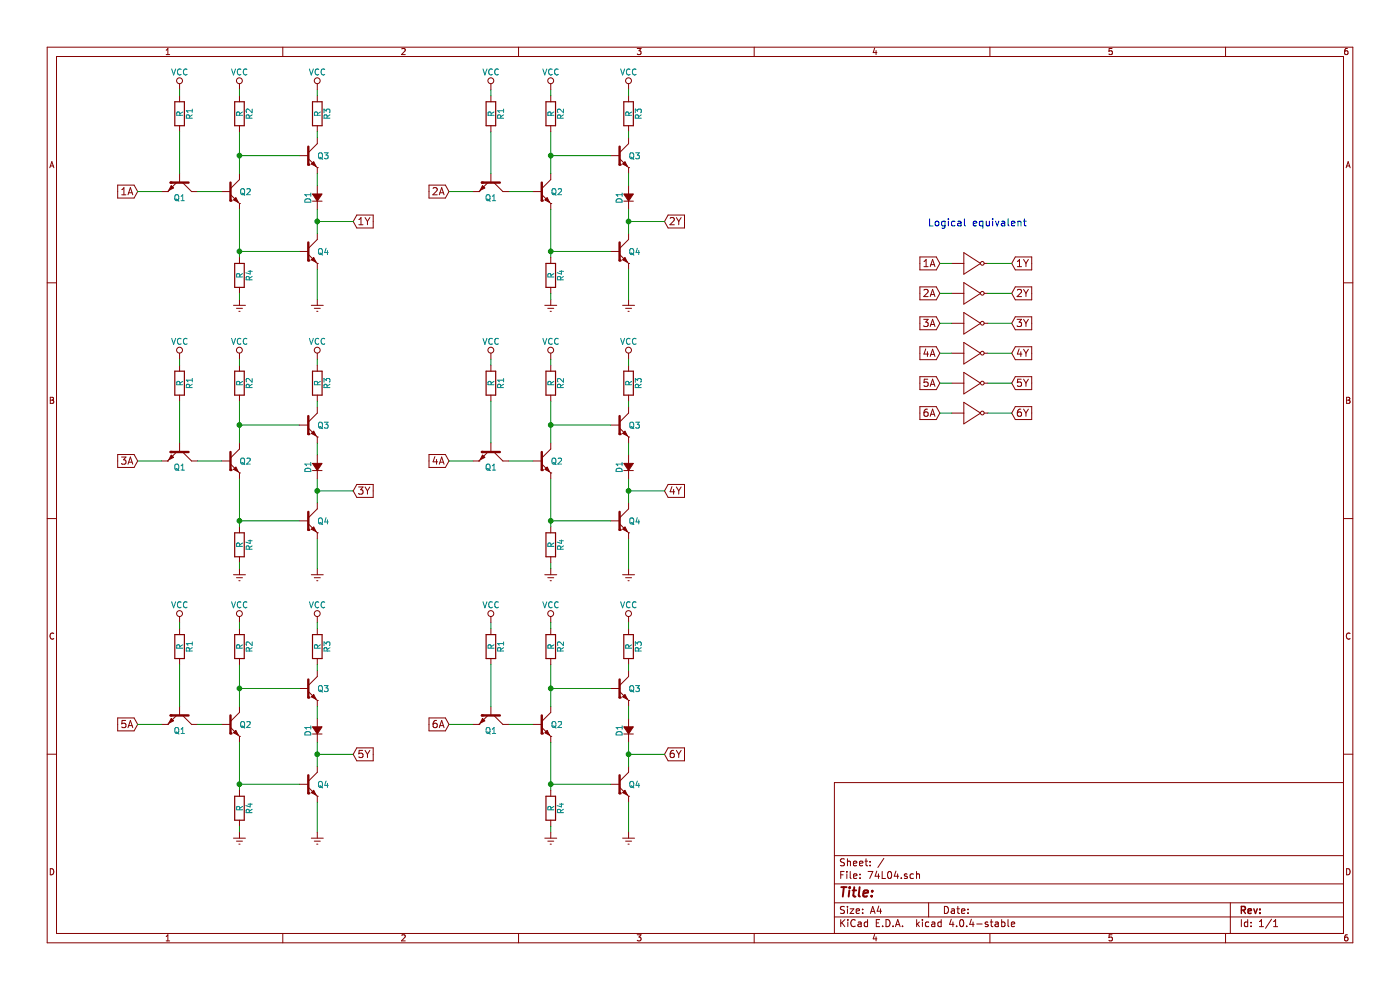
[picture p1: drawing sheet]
EESchema Schematic File Version 2
LIBS:power
LIBS:device
LIBS:transistors
LIBS:conn
LIBS:linear
LIBS:regul
LIBS:74xx
LIBS:cmos4000
LIBS:adc-dac
LIBS:memory
LIBS:xilinx
LIBS:microcontrollers
LIBS:dsp
LIBS:microchip
LIBS:analog_switches
LIBS:motorola
LIBS:texas
LIBS:intel
LIBS:audio
LIBS:interface
LIBS:digital-audio
LIBS:philips
LIBS:display
LIBS:cypress
LIBS:siliconi
LIBS:opto
LIBS:atmel
LIBS:contrib
LIBS:valves
LIBS:project5474
EELAYER 25 0
EELAYER END
$Descr A4 11693 8268
encoding utf-8
Sheet 1 1
Title ""
Date ""
Rev ""
Comp ""
Comment1 ""
Comment2 ""
Comment3 ""
Comment4 ""
$EndDescr
$Comp
L Q_NPN Q1
U 1 1
P 1500 1500
F 0 "Q1" V 1650 1550 50  0000 R CNN
F 1 "Q_NPN" H 2100 1450 50  0001 R CNN
F 2 "" H 1700 1600 50  0000 C CNN
F 3 "" H 1500 1500 50  0000 C CNN
	1    1500 1500
	0    1    1    0   
$EndComp
Text GLabel 1150 1600 0    60   Input ~ 0
1A
Wire Wire Line
	1150 1600 1350 1600
$Comp
L R R1
U 1 1
P 1500 950
F 0 "R1" V 1580 950 50  0000 C CNN
F 1 "R" V 1500 950 50  0000 C CNN
F 2 "" V 1430 950 50  0000 C CNN
F 3 "" H 1500 950 50  0000 C CNN
	1    1500 950 
	1    0    0    -1  
$EndComp
Wire Wire Line
	1500 1100 1500 1450
$Comp
L VCC #PWR?
U 1 1
P 1500 750
F 0 "#PWR?" H 1500 600 50  0001 C CNN
F 1 "VCC" H 1500 900 50  0000 C CNN
F 2 "" H 1500 750 50  0000 C CNN
F 3 "" H 1500 750 50  0000 C CNN
	1    1500 750 
	1    0    0    -1  
$EndComp
Wire Wire Line
	1500 750  1500 800 
$Comp
L Q_NPN Q2
U 1 1
P 1900 1600
F 0 "Q2" H 2100 1600 50  0000 R CNN
F 1 "Q_NPN" H 2500 1550 50  0001 R CNN
F 2 "" H 2100 1700 50  0000 C CNN
F 3 "" H 1900 1600 50  0000 C CNN
	1    1900 1600
	1    0    0    -1  
$EndComp
Wire Wire Line
	1650 1600 1850 1600
$Comp
L Q_NPN Q3
U 1 1
P 2550 1300
F 0 "Q3" H 2750 1300 50  0000 R CNN
F 1 "Q_NPN" H 3150 1250 50  0001 R CNN
F 2 "" H 2750 1400 50  0000 C CNN
F 3 "" H 2550 1300 50  0000 C CNN
	1    2550 1300
	1    0    0    -1  
$EndComp
$Comp
L Q_NPN Q4
U 1 1
P 2550 2100
F 0 "Q4" H 2750 2100 50  0000 R CNN
F 1 "Q_NPN" H 3150 2050 50  0001 R CNN
F 2 "" H 2750 2200 50  0000 C CNN
F 3 "" H 2550 2100 50  0000 C CNN
	1    2550 2100
	1    0    0    -1  
$EndComp
$Comp
L D_Small D1
U 1 1
P 2650 1650
F 0 "D1" H 2600 1730 50  0000 L CNN
F 1 "D_Small" H 2500 1570 50  0001 L CNN
F 2 "" V 2650 1650 50  0000 C CNN
F 3 "" V 2650 1650 50  0000 C CNN
	1    2650 1650
	0    -1   -1   0   
$EndComp
Wire Wire Line
	2650 1550 2650 1450
Wire Wire Line
	2000 1750 2000 2150
Wire Wire Line
	2000 2100 2500 2100
Wire Wire Line
	2650 1750 2650 1950
Wire Wire Line
	2000 1100 2000 1450
Wire Wire Line
	2000 1300 2500 1300
$Comp
L R R2
U 1 1
P 2000 950
F 0 "R2" V 2080 950 50  0000 C CNN
F 1 "R" V 2000 950 50  0000 C CNN
F 2 "" V 1930 950 50  0000 C CNN
F 3 "" H 2000 950 50  0000 C CNN
	1    2000 950 
	1    0    0    -1  
$EndComp
$Comp
L VCC #PWR?
U 1 1
P 2000 750
F 0 "#PWR?" H 2000 600 50  0001 C CNN
F 1 "VCC" H 2000 900 50  0000 C CNN
F 2 "" H 2000 750 50  0000 C CNN
F 3 "" H 2000 750 50  0000 C CNN
	1    2000 750 
	1    0    0    -1  
$EndComp
Wire Wire Line
	2000 750  2000 800 
Connection ~ 2000 1300
$Comp
L R R3
U 1 1
P 2650 950
F 0 "R3" V 2730 950 50  0000 C CNN
F 1 "R" V 2650 950 50  0000 C CNN
F 2 "" V 2580 950 50  0000 C CNN
F 3 "" H 2650 950 50  0000 C CNN
	1    2650 950 
	1    0    0    -1  
$EndComp
$Comp
L VCC #PWR?
U 1 1
P 2650 750
F 0 "#PWR?" H 2650 600 50  0001 C CNN
F 1 "VCC" H 2650 900 50  0000 C CNN
F 2 "" H 2650 750 50  0000 C CNN
F 3 "" H 2650 750 50  0000 C CNN
	1    2650 750 
	1    0    0    -1  
$EndComp
Wire Wire Line
	2650 750  2650 800 
Wire Wire Line
	2650 1100 2650 1150
$Comp
L R R4
U 1 1
P 2000 2300
F 0 "R4" V 2080 2300 50  0000 C CNN
F 1 "R" V 2000 2300 50  0000 C CNN
F 2 "" V 1930 2300 50  0000 C CNN
F 3 "" H 2000 2300 50  0000 C CNN
	1    2000 2300
	1    0    0    -1  
$EndComp
Connection ~ 2000 2100
$Comp
L GNDREF #PWR?
U 1 1
P 2000 2500
F 0 "#PWR?" H 2000 2250 50  0001 C CNN
F 1 "GNDREF" H 2000 2350 50  0001 C CNN
F 2 "" H 2000 2500 50  0000 C CNN
F 3 "" H 2000 2500 50  0000 C CNN
	1    2000 2500
	1    0    0    -1  
$EndComp
Wire Wire Line
	2000 2500 2000 2450
$Comp
L GNDREF #PWR?
U 1 1
P 2650 2500
F 0 "#PWR?" H 2650 2250 50  0001 C CNN
F 1 "GNDREF" H 2650 2350 50  0001 C CNN
F 2 "" H 2650 2500 50  0000 C CNN
F 3 "" H 2650 2500 50  0000 C CNN
	1    2650 2500
	1    0    0    -1  
$EndComp
Wire Wire Line
	2650 2250 2650 2500
Text GLabel 2950 1850 2    60   Input ~ 0
1Y
Wire Wire Line
	2950 1850 2650 1850
Connection ~ 2650 1850
$Comp
L Q_NPN Q1
U 1 1
P 1500 3750
F 0 "Q1" V 1650 3800 50  0000 R CNN
F 1 "Q_NPN" H 2100 3700 50  0001 R CNN
F 2 "" H 1700 3850 50  0000 C CNN
F 3 "" H 1500 3750 50  0000 C CNN
	1    1500 3750
	0    1    1    0   
$EndComp
Text GLabel 1150 3850 0    60   Input ~ 0
3A
Wire Wire Line
	1150 3850 1350 3850
$Comp
L R R1
U 1 1
P 1500 3200
F 0 "R1" V 1580 3200 50  0000 C CNN
F 1 "R" V 1500 3200 50  0000 C CNN
F 2 "" V 1430 3200 50  0000 C CNN
F 3 "" H 1500 3200 50  0000 C CNN
	1    1500 3200
	1    0    0    -1  
$EndComp
Wire Wire Line
	1500 3350 1500 3700
$Comp
L VCC #PWR?
U 1 1
P 1500 3000
F 0 "#PWR?" H 1500 2850 50  0001 C CNN
F 1 "VCC" H 1500 3150 50  0000 C CNN
F 2 "" H 1500 3000 50  0000 C CNN
F 3 "" H 1500 3000 50  0000 C CNN
	1    1500 3000
	1    0    0    -1  
$EndComp
Wire Wire Line
	1500 3000 1500 3050
$Comp
L Q_NPN Q2
U 1 1
P 1900 3850
F 0 "Q2" H 2100 3850 50  0000 R CNN
F 1 "Q_NPN" H 2500 3800 50  0001 R CNN
F 2 "" H 2100 3950 50  0000 C CNN
F 3 "" H 1900 3850 50  0000 C CNN
	1    1900 3850
	1    0    0    -1  
$EndComp
Wire Wire Line
	1650 3850 1850 3850
$Comp
L Q_NPN Q3
U 1 1
P 2550 3550
F 0 "Q3" H 2750 3550 50  0000 R CNN
F 1 "Q_NPN" H 3150 3500 50  0001 R CNN
F 2 "" H 2750 3650 50  0000 C CNN
F 3 "" H 2550 3550 50  0000 C CNN
	1    2550 3550
	1    0    0    -1  
$EndComp
$Comp
L Q_NPN Q4
U 1 1
P 2550 4350
F 0 "Q4" H 2750 4350 50  0000 R CNN
F 1 "Q_NPN" H 3150 4300 50  0001 R CNN
F 2 "" H 2750 4450 50  0000 C CNN
F 3 "" H 2550 4350 50  0000 C CNN
	1    2550 4350
	1    0    0    -1  
$EndComp
$Comp
L D_Small D1
U 1 1
P 2650 3900
F 0 "D1" H 2600 3980 50  0000 L CNN
F 1 "D_Small" H 2500 3820 50  0001 L CNN
F 2 "" V 2650 3900 50  0000 C CNN
F 3 "" V 2650 3900 50  0000 C CNN
	1    2650 3900
	0    -1   -1   0   
$EndComp
Wire Wire Line
	2650 3800 2650 3700
Wire Wire Line
	2000 4000 2000 4400
Wire Wire Line
	2000 4350 2500 4350
Wire Wire Line
	2650 4000 2650 4200
Wire Wire Line
	2000 3350 2000 3700
Wire Wire Line
	2000 3550 2500 3550
$Comp
L R R2
U 1 1
P 2000 3200
F 0 "R2" V 2080 3200 50  0000 C CNN
F 1 "R" V 2000 3200 50  0000 C CNN
F 2 "" V 1930 3200 50  0000 C CNN
F 3 "" H 2000 3200 50  0000 C CNN
	1    2000 3200
	1    0    0    -1  
$EndComp
$Comp
L VCC #PWR?
U 1 1
P 2000 3000
F 0 "#PWR?" H 2000 2850 50  0001 C CNN
F 1 "VCC" H 2000 3150 50  0000 C CNN
F 2 "" H 2000 3000 50  0000 C CNN
F 3 "" H 2000 3000 50  0000 C CNN
	1    2000 3000
	1    0    0    -1  
$EndComp
Wire Wire Line
	2000 3000 2000 3050
Connection ~ 2000 3550
$Comp
L R R3
U 1 1
P 2650 3200
F 0 "R3" V 2730 3200 50  0000 C CNN
F 1 "R" V 2650 3200 50  0000 C CNN
F 2 "" V 2580 3200 50  0000 C CNN
F 3 "" H 2650 3200 50  0000 C CNN
	1    2650 3200
	1    0    0    -1  
$EndComp
$Comp
L VCC #PWR?
U 1 1
P 2650 3000
F 0 "#PWR?" H 2650 2850 50  0001 C CNN
F 1 "VCC" H 2650 3150 50  0000 C CNN
F 2 "" H 2650 3000 50  0000 C CNN
F 3 "" H 2650 3000 50  0000 C CNN
	1    2650 3000
	1    0    0    -1  
$EndComp
Wire Wire Line
	2650 3000 2650 3050
Wire Wire Line
	2650 3350 2650 3400
$Comp
L R R4
U 1 1
P 2000 4550
F 0 "R4" V 2080 4550 50  0000 C CNN
F 1 "R" V 2000 4550 50  0000 C CNN
F 2 "" V 1930 4550 50  0000 C CNN
F 3 "" H 2000 4550 50  0000 C CNN
	1    2000 4550
	1    0    0    -1  
$EndComp
Connection ~ 2000 4350
$Comp
L GNDREF #PWR?
U 1 1
P 2000 4750
F 0 "#PWR?" H 2000 4500 50  0001 C CNN
F 1 "GNDREF" H 2000 4600 50  0001 C CNN
F 2 "" H 2000 4750 50  0000 C CNN
F 3 "" H 2000 4750 50  0000 C CNN
	1    2000 4750
	1    0    0    -1  
$EndComp
Wire Wire Line
	2000 4750 2000 4700
$Comp
L GNDREF #PWR?
U 1 1
P 2650 4750
F 0 "#PWR?" H 2650 4500 50  0001 C CNN
F 1 "GNDREF" H 2650 4600 50  0001 C CNN
F 2 "" H 2650 4750 50  0000 C CNN
F 3 "" H 2650 4750 50  0000 C CNN
	1    2650 4750
	1    0    0    -1  
$EndComp
Wire Wire Line
	2650 4500 2650 4750
Text GLabel 2950 4100 2    60   Input ~ 0
3Y
Wire Wire Line
	2950 4100 2650 4100
Connection ~ 2650 4100
$Comp
L Q_NPN Q1
U 1 1
P 1500 5950
F 0 "Q1" V 1650 6000 50  0000 R CNN
F 1 "Q_NPN" H 2100 5900 50  0001 R CNN
F 2 "" H 1700 6050 50  0000 C CNN
F 3 "" H 1500 5950 50  0000 C CNN
	1    1500 5950
	0    1    1    0   
$EndComp
Text GLabel 1150 6050 0    60   Input ~ 0
5A
Wire Wire Line
	1150 6050 1350 6050
$Comp
L R R1
U 1 1
P 1500 5400
F 0 "R1" V 1580 5400 50  0000 C CNN
F 1 "R" V 1500 5400 50  0000 C CNN
F 2 "" V 1430 5400 50  0000 C CNN
F 3 "" H 1500 5400 50  0000 C CNN
	1    1500 5400
	1    0    0    -1  
$EndComp
Wire Wire Line
	1500 5550 1500 5900
$Comp
L VCC #PWR?
U 1 1
P 1500 5200
F 0 "#PWR?" H 1500 5050 50  0001 C CNN
F 1 "VCC" H 1500 5350 50  0000 C CNN
F 2 "" H 1500 5200 50  0000 C CNN
F 3 "" H 1500 5200 50  0000 C CNN
	1    1500 5200
	1    0    0    -1  
$EndComp
Wire Wire Line
	1500 5200 1500 5250
$Comp
L Q_NPN Q2
U 1 1
P 1900 6050
F 0 "Q2" H 2100 6050 50  0000 R CNN
F 1 "Q_NPN" H 2500 6000 50  0001 R CNN
F 2 "" H 2100 6150 50  0000 C CNN
F 3 "" H 1900 6050 50  0000 C CNN
	1    1900 6050
	1    0    0    -1  
$EndComp
Wire Wire Line
	1650 6050 1850 6050
$Comp
L Q_NPN Q3
U 1 1
P 2550 5750
F 0 "Q3" H 2750 5750 50  0000 R CNN
F 1 "Q_NPN" H 3150 5700 50  0001 R CNN
F 2 "" H 2750 5850 50  0000 C CNN
F 3 "" H 2550 5750 50  0000 C CNN
	1    2550 5750
	1    0    0    -1  
$EndComp
$Comp
L Q_NPN Q4
U 1 1
P 2550 6550
F 0 "Q4" H 2750 6550 50  0000 R CNN
F 1 "Q_NPN" H 3150 6500 50  0001 R CNN
F 2 "" H 2750 6650 50  0000 C CNN
F 3 "" H 2550 6550 50  0000 C CNN
	1    2550 6550
	1    0    0    -1  
$EndComp
$Comp
L D_Small D1
U 1 1
P 2650 6100
F 0 "D1" H 2600 6180 50  0000 L CNN
F 1 "D_Small" H 2500 6020 50  0001 L CNN
F 2 "" V 2650 6100 50  0000 C CNN
F 3 "" V 2650 6100 50  0000 C CNN
	1    2650 6100
	0    -1   -1   0   
$EndComp
Wire Wire Line
	2650 6000 2650 5900
Wire Wire Line
	2000 6200 2000 6600
Wire Wire Line
	2000 6550 2500 6550
Wire Wire Line
	2650 6200 2650 6400
Wire Wire Line
	2000 5550 2000 5900
Wire Wire Line
	2000 5750 2500 5750
$Comp
L R R2
U 1 1
P 2000 5400
F 0 "R2" V 2080 5400 50  0000 C CNN
F 1 "R" V 2000 5400 50  0000 C CNN
F 2 "" V 1930 5400 50  0000 C CNN
F 3 "" H 2000 5400 50  0000 C CNN
	1    2000 5400
	1    0    0    -1  
$EndComp
$Comp
L VCC #PWR?
U 1 1
P 2000 5200
F 0 "#PWR?" H 2000 5050 50  0001 C CNN
F 1 "VCC" H 2000 5350 50  0000 C CNN
F 2 "" H 2000 5200 50  0000 C CNN
F 3 "" H 2000 5200 50  0000 C CNN
	1    2000 5200
	1    0    0    -1  
$EndComp
Wire Wire Line
	2000 5200 2000 5250
Connection ~ 2000 5750
$Comp
L R R3
U 1 1
P 2650 5400
F 0 "R3" V 2730 5400 50  0000 C CNN
F 1 "R" V 2650 5400 50  0000 C CNN
F 2 "" V 2580 5400 50  0000 C CNN
F 3 "" H 2650 5400 50  0000 C CNN
	1    2650 5400
	1    0    0    -1  
$EndComp
$Comp
L VCC #PWR?
U 1 1
P 2650 5200
F 0 "#PWR?" H 2650 5050 50  0001 C CNN
F 1 "VCC" H 2650 5350 50  0000 C CNN
F 2 "" H 2650 5200 50  0000 C CNN
F 3 "" H 2650 5200 50  0000 C CNN
	1    2650 5200
	1    0    0    -1  
$EndComp
Wire Wire Line
	2650 5200 2650 5250
Wire Wire Line
	2650 5550 2650 5600
$Comp
L R R4
U 1 1
P 2000 6750
F 0 "R4" V 2080 6750 50  0000 C CNN
F 1 "R" V 2000 6750 50  0000 C CNN
F 2 "" V 1930 6750 50  0000 C CNN
F 3 "" H 2000 6750 50  0000 C CNN
	1    2000 6750
	1    0    0    -1  
$EndComp
Connection ~ 2000 6550
$Comp
L GNDREF #PWR?
U 1 1
P 2000 6950
F 0 "#PWR?" H 2000 6700 50  0001 C CNN
F 1 "GNDREF" H 2000 6800 50  0001 C CNN
F 2 "" H 2000 6950 50  0000 C CNN
F 3 "" H 2000 6950 50  0000 C CNN
	1    2000 6950
	1    0    0    -1  
$EndComp
Wire Wire Line
	2000 6950 2000 6900
$Comp
L GNDREF #PWR?
U 1 1
P 2650 6950
F 0 "#PWR?" H 2650 6700 50  0001 C CNN
F 1 "GNDREF" H 2650 6800 50  0001 C CNN
F 2 "" H 2650 6950 50  0000 C CNN
F 3 "" H 2650 6950 50  0000 C CNN
	1    2650 6950
	1    0    0    -1  
$EndComp
Wire Wire Line
	2650 6700 2650 6950
Text GLabel 2950 6300 2    60   Input ~ 0
5Y
Wire Wire Line
	2950 6300 2650 6300
Connection ~ 2650 6300
$Comp
L Q_NPN Q1
U 1 1
P 4100 1500
F 0 "Q1" V 4250 1550 50  0000 R CNN
F 1 "Q_NPN" H 4700 1450 50  0001 R CNN
F 2 "" H 4300 1600 50  0000 C CNN
F 3 "" H 4100 1500 50  0000 C CNN
	1    4100 1500
	0    1    1    0   
$EndComp
Text GLabel 3750 1600 0    60   Input ~ 0
2A
Wire Wire Line
	3750 1600 3950 1600
$Comp
L R R1
U 1 1
P 4100 950
F 0 "R1" V 4180 950 50  0000 C CNN
F 1 "R" V 4100 950 50  0000 C CNN
F 2 "" V 4030 950 50  0000 C CNN
F 3 "" H 4100 950 50  0000 C CNN
	1    4100 950 
	1    0    0    -1  
$EndComp
Wire Wire Line
	4100 1100 4100 1450
$Comp
L VCC #PWR?
U 1 1
P 4100 750
F 0 "#PWR?" H 4100 600 50  0001 C CNN
F 1 "VCC" H 4100 900 50  0000 C CNN
F 2 "" H 4100 750 50  0000 C CNN
F 3 "" H 4100 750 50  0000 C CNN
	1    4100 750 
	1    0    0    -1  
$EndComp
Wire Wire Line
	4100 750  4100 800 
$Comp
L Q_NPN Q2
U 1 1
P 4500 1600
F 0 "Q2" H 4700 1600 50  0000 R CNN
F 1 "Q_NPN" H 5100 1550 50  0001 R CNN
F 2 "" H 4700 1700 50  0000 C CNN
F 3 "" H 4500 1600 50  0000 C CNN
	1    4500 1600
	1    0    0    -1  
$EndComp
Wire Wire Line
	4250 1600 4450 1600
$Comp
L Q_NPN Q3
U 1 1
P 5150 1300
F 0 "Q3" H 5350 1300 50  0000 R CNN
F 1 "Q_NPN" H 5750 1250 50  0001 R CNN
F 2 "" H 5350 1400 50  0000 C CNN
F 3 "" H 5150 1300 50  0000 C CNN
	1    5150 1300
	1    0    0    -1  
$EndComp
$Comp
L Q_NPN Q4
U 1 1
P 5150 2100
F 0 "Q4" H 5350 2100 50  0000 R CNN
F 1 "Q_NPN" H 5750 2050 50  0001 R CNN
F 2 "" H 5350 2200 50  0000 C CNN
F 3 "" H 5150 2100 50  0000 C CNN
	1    5150 2100
	1    0    0    -1  
$EndComp
$Comp
L D_Small D1
U 1 1
P 5250 1650
F 0 "D1" H 5200 1730 50  0000 L CNN
F 1 "D_Small" H 5100 1570 50  0001 L CNN
F 2 "" V 5250 1650 50  0000 C CNN
F 3 "" V 5250 1650 50  0000 C CNN
	1    5250 1650
	0    -1   -1   0   
$EndComp
Wire Wire Line
	5250 1550 5250 1450
Wire Wire Line
	4600 1750 4600 2150
Wire Wire Line
	4600 2100 5100 2100
Wire Wire Line
	5250 1750 5250 1950
Wire Wire Line
	4600 1100 4600 1450
Wire Wire Line
	4600 1300 5100 1300
$Comp
L R R2
U 1 1
P 4600 950
F 0 "R2" V 4680 950 50  0000 C CNN
F 1 "R" V 4600 950 50  0000 C CNN
F 2 "" V 4530 950 50  0000 C CNN
F 3 "" H 4600 950 50  0000 C CNN
	1    4600 950 
	1    0    0    -1  
$EndComp
$Comp
L VCC #PWR?
U 1 1
P 4600 750
F 0 "#PWR?" H 4600 600 50  0001 C CNN
F 1 "VCC" H 4600 900 50  0000 C CNN
F 2 "" H 4600 750 50  0000 C CNN
F 3 "" H 4600 750 50  0000 C CNN
	1    4600 750 
	1    0    0    -1  
$EndComp
Wire Wire Line
	4600 750  4600 800 
Connection ~ 4600 1300
$Comp
L R R3
U 1 1
P 5250 950
F 0 "R3" V 5330 950 50  0000 C CNN
F 1 "R" V 5250 950 50  0000 C CNN
F 2 "" V 5180 950 50  0000 C CNN
F 3 "" H 5250 950 50  0000 C CNN
	1    5250 950 
	1    0    0    -1  
$EndComp
$Comp
L VCC #PWR?
U 1 1
P 5250 750
F 0 "#PWR?" H 5250 600 50  0001 C CNN
F 1 "VCC" H 5250 900 50  0000 C CNN
F 2 "" H 5250 750 50  0000 C CNN
F 3 "" H 5250 750 50  0000 C CNN
	1    5250 750 
	1    0    0    -1  
$EndComp
Wire Wire Line
	5250 750  5250 800 
Wire Wire Line
	5250 1100 5250 1150
$Comp
L R R4
U 1 1
P 4600 2300
F 0 "R4" V 4680 2300 50  0000 C CNN
F 1 "R" V 4600 2300 50  0000 C CNN
F 2 "" V 4530 2300 50  0000 C CNN
F 3 "" H 4600 2300 50  0000 C CNN
	1    4600 2300
	1    0    0    -1  
$EndComp
Connection ~ 4600 2100
$Comp
L GNDREF #PWR?
U 1 1
P 4600 2500
F 0 "#PWR?" H 4600 2250 50  0001 C CNN
F 1 "GNDREF" H 4600 2350 50  0001 C CNN
F 2 "" H 4600 2500 50  0000 C CNN
F 3 "" H 4600 2500 50  0000 C CNN
	1    4600 2500
	1    0    0    -1  
$EndComp
Wire Wire Line
	4600 2500 4600 2450
$Comp
L GNDREF #PWR?
U 1 1
P 5250 2500
F 0 "#PWR?" H 5250 2250 50  0001 C CNN
F 1 "GNDREF" H 5250 2350 50  0001 C CNN
F 2 "" H 5250 2500 50  0000 C CNN
F 3 "" H 5250 2500 50  0000 C CNN
	1    5250 2500
	1    0    0    -1  
$EndComp
Wire Wire Line
	5250 2250 5250 2500
Text GLabel 5550 1850 2    60   Input ~ 0
2Y
Wire Wire Line
	5550 1850 5250 1850
Connection ~ 5250 1850
$Comp
L Q_NPN Q1
U 1 1
P 4100 3750
F 0 "Q1" V 4250 3800 50  0000 R CNN
F 1 "Q_NPN" H 4700 3700 50  0001 R CNN
F 2 "" H 4300 3850 50  0000 C CNN
F 3 "" H 4100 3750 50  0000 C CNN
	1    4100 3750
	0    1    1    0   
$EndComp
Text GLabel 3750 3850 0    60   Input ~ 0
4A
Wire Wire Line
	3750 3850 3950 3850
$Comp
L R R1
U 1 1
P 4100 3200
F 0 "R1" V 4180 3200 50  0000 C CNN
F 1 "R" V 4100 3200 50  0000 C CNN
F 2 "" V 4030 3200 50  0000 C CNN
F 3 "" H 4100 3200 50  0000 C CNN
	1    4100 3200
	1    0    0    -1  
$EndComp
Wire Wire Line
	4100 3350 4100 3700
$Comp
L VCC #PWR?
U 1 1
P 4100 3000
F 0 "#PWR?" H 4100 2850 50  0001 C CNN
F 1 "VCC" H 4100 3150 50  0000 C CNN
F 2 "" H 4100 3000 50  0000 C CNN
F 3 "" H 4100 3000 50  0000 C CNN
	1    4100 3000
	1    0    0    -1  
$EndComp
Wire Wire Line
	4100 3000 4100 3050
$Comp
L Q_NPN Q2
U 1 1
P 4500 3850
F 0 "Q2" H 4700 3850 50  0000 R CNN
F 1 "Q_NPN" H 5100 3800 50  0001 R CNN
F 2 "" H 4700 3950 50  0000 C CNN
F 3 "" H 4500 3850 50  0000 C CNN
	1    4500 3850
	1    0    0    -1  
$EndComp
Wire Wire Line
	4250 3850 4450 3850
$Comp
L Q_NPN Q3
U 1 1
P 5150 3550
F 0 "Q3" H 5350 3550 50  0000 R CNN
F 1 "Q_NPN" H 5750 3500 50  0001 R CNN
F 2 "" H 5350 3650 50  0000 C CNN
F 3 "" H 5150 3550 50  0000 C CNN
	1    5150 3550
	1    0    0    -1  
$EndComp
$Comp
L Q_NPN Q4
U 1 1
P 5150 4350
F 0 "Q4" H 5350 4350 50  0000 R CNN
F 1 "Q_NPN" H 5750 4300 50  0001 R CNN
F 2 "" H 5350 4450 50  0000 C CNN
F 3 "" H 5150 4350 50  0000 C CNN
	1    5150 4350
	1    0    0    -1  
$EndComp
$Comp
L D_Small D1
U 1 1
P 5250 3900
F 0 "D1" H 5200 3980 50  0000 L CNN
F 1 "D_Small" H 5100 3820 50  0001 L CNN
F 2 "" V 5250 3900 50  0000 C CNN
F 3 "" V 5250 3900 50  0000 C CNN
	1    5250 3900
	0    -1   -1   0   
$EndComp
Wire Wire Line
	5250 3800 5250 3700
Wire Wire Line
	4600 4000 4600 4400
Wire Wire Line
	4600 4350 5100 4350
Wire Wire Line
	5250 4000 5250 4200
Wire Wire Line
	4600 3350 4600 3700
Wire Wire Line
	4600 3550 5100 3550
$Comp
L R R2
U 1 1
P 4600 3200
F 0 "R2" V 4680 3200 50  0000 C CNN
F 1 "R" V 4600 3200 50  0000 C CNN
F 2 "" V 4530 3200 50  0000 C CNN
F 3 "" H 4600 3200 50  0000 C CNN
	1    4600 3200
	1    0    0    -1  
$EndComp
$Comp
L VCC #PWR?
U 1 1
P 4600 3000
F 0 "#PWR?" H 4600 2850 50  0001 C CNN
F 1 "VCC" H 4600 3150 50  0000 C CNN
F 2 "" H 4600 3000 50  0000 C CNN
F 3 "" H 4600 3000 50  0000 C CNN
	1    4600 3000
	1    0    0    -1  
$EndComp
Wire Wire Line
	4600 3000 4600 3050
Connection ~ 4600 3550
$Comp
L R R3
U 1 1
P 5250 3200
F 0 "R3" V 5330 3200 50  0000 C CNN
F 1 "R" V 5250 3200 50  0000 C CNN
F 2 "" V 5180 3200 50  0000 C CNN
F 3 "" H 5250 3200 50  0000 C CNN
	1    5250 3200
	1    0    0    -1  
$EndComp
$Comp
L VCC #PWR?
U 1 1
P 5250 3000
F 0 "#PWR?" H 5250 2850 50  0001 C CNN
F 1 "VCC" H 5250 3150 50  0000 C CNN
F 2 "" H 5250 3000 50  0000 C CNN
F 3 "" H 5250 3000 50  0000 C CNN
	1    5250 3000
	1    0    0    -1  
$EndComp
Wire Wire Line
	5250 3000 5250 3050
Wire Wire Line
	5250 3350 5250 3400
$Comp
L R R4
U 1 1
P 4600 4550
F 0 "R4" V 4680 4550 50  0000 C CNN
F 1 "R" V 4600 4550 50  0000 C CNN
F 2 "" V 4530 4550 50  0000 C CNN
F 3 "" H 4600 4550 50  0000 C CNN
	1    4600 4550
	1    0    0    -1  
$EndComp
Connection ~ 4600 4350
$Comp
L GNDREF #PWR?
U 1 1
P 4600 4750
F 0 "#PWR?" H 4600 4500 50  0001 C CNN
F 1 "GNDREF" H 4600 4600 50  0001 C CNN
F 2 "" H 4600 4750 50  0000 C CNN
F 3 "" H 4600 4750 50  0000 C CNN
	1    4600 4750
	1    0    0    -1  
$EndComp
Wire Wire Line
	4600 4750 4600 4700
$Comp
L GNDREF #PWR?
U 1 1
P 5250 4750
F 0 "#PWR?" H 5250 4500 50  0001 C CNN
F 1 "GNDREF" H 5250 4600 50  0001 C CNN
F 2 "" H 5250 4750 50  0000 C CNN
F 3 "" H 5250 4750 50  0000 C CNN
	1    5250 4750
	1    0    0    -1  
$EndComp
Wire Wire Line
	5250 4500 5250 4750
Text GLabel 5550 4100 2    60   Input ~ 0
4Y
Wire Wire Line
	5550 4100 5250 4100
Connection ~ 5250 4100
$Comp
L Q_NPN Q1
U 1 1
P 4100 5950
F 0 "Q1" V 4250 6000 50  0000 R CNN
F 1 "Q_NPN" H 4700 5900 50  0001 R CNN
F 2 "" H 4300 6050 50  0000 C CNN
F 3 "" H 4100 5950 50  0000 C CNN
	1    4100 5950
	0    1    1    0   
$EndComp
Text GLabel 3750 6050 0    60   Input ~ 0
6A
Wire Wire Line
	3750 6050 3950 6050
$Comp
L R R1
U 1 1
P 4100 5400
F 0 "R1" V 4180 5400 50  0000 C CNN
F 1 "R" V 4100 5400 50  0000 C CNN
F 2 "" V 4030 5400 50  0000 C CNN
F 3 "" H 4100 5400 50  0000 C CNN
	1    4100 5400
	1    0    0    -1  
$EndComp
Wire Wire Line
	4100 5550 4100 5900
$Comp
L VCC #PWR?
U 1 1
P 4100 5200
F 0 "#PWR?" H 4100 5050 50  0001 C CNN
F 1 "VCC" H 4100 5350 50  0000 C CNN
F 2 "" H 4100 5200 50  0000 C CNN
F 3 "" H 4100 5200 50  0000 C CNN
	1    4100 5200
	1    0    0    -1  
$EndComp
Wire Wire Line
	4100 5200 4100 5250
$Comp
L Q_NPN Q2
U 1 1
P 4500 6050
F 0 "Q2" H 4700 6050 50  0000 R CNN
F 1 "Q_NPN" H 5100 6000 50  0001 R CNN
F 2 "" H 4700 6150 50  0000 C CNN
F 3 "" H 4500 6050 50  0000 C CNN
	1    4500 6050
	1    0    0    -1  
$EndComp
Wire Wire Line
	4250 6050 4450 6050
$Comp
L Q_NPN Q3
U 1 1
P 5150 5750
F 0 "Q3" H 5350 5750 50  0000 R CNN
F 1 "Q_NPN" H 5750 5700 50  0001 R CNN
F 2 "" H 5350 5850 50  0000 C CNN
F 3 "" H 5150 5750 50  0000 C CNN
	1    5150 5750
	1    0    0    -1  
$EndComp
$Comp
L Q_NPN Q4
U 1 1
P 5150 6550
F 0 "Q4" H 5350 6550 50  0000 R CNN
F 1 "Q_NPN" H 5750 6500 50  0001 R CNN
F 2 "" H 5350 6650 50  0000 C CNN
F 3 "" H 5150 6550 50  0000 C CNN
	1    5150 6550
	1    0    0    -1  
$EndComp
$Comp
L D_Small D1
U 1 1
P 5250 6100
F 0 "D1" H 5200 6180 50  0000 L CNN
F 1 "D_Small" H 5100 6020 50  0001 L CNN
F 2 "" V 5250 6100 50  0000 C CNN
F 3 "" V 5250 6100 50  0000 C CNN
	1    5250 6100
	0    -1   -1   0   
$EndComp
Wire Wire Line
	5250 6000 5250 5900
Wire Wire Line
	4600 6200 4600 6600
Wire Wire Line
	4600 6550 5100 6550
Wire Wire Line
	5250 6200 5250 6400
Wire Wire Line
	4600 5550 4600 5900
Wire Wire Line
	4600 5750 5100 5750
$Comp
L R R2
U 1 1
P 4600 5400
F 0 "R2" V 4680 5400 50  0000 C CNN
F 1 "R" V 4600 5400 50  0000 C CNN
F 2 "" V 4530 5400 50  0000 C CNN
F 3 "" H 4600 5400 50  0000 C CNN
	1    4600 5400
	1    0    0    -1  
$EndComp
$Comp
L VCC #PWR?
U 1 1
P 4600 5200
F 0 "#PWR?" H 4600 5050 50  0001 C CNN
F 1 "VCC" H 4600 5350 50  0000 C CNN
F 2 "" H 4600 5200 50  0000 C CNN
F 3 "" H 4600 5200 50  0000 C CNN
	1    4600 5200
	1    0    0    -1  
$EndComp
Wire Wire Line
	4600 5200 4600 5250
Connection ~ 4600 5750
$Comp
L R R3
U 1 1
P 5250 5400
F 0 "R3" V 5330 5400 50  0000 C CNN
F 1 "R" V 5250 5400 50  0000 C CNN
F 2 "" V 5180 5400 50  0000 C CNN
F 3 "" H 5250 5400 50  0000 C CNN
	1    5250 5400
	1    0    0    -1  
$EndComp
$Comp
L VCC #PWR?
U 1 1
P 5250 5200
F 0 "#PWR?" H 5250 5050 50  0001 C CNN
F 1 "VCC" H 5250 5350 50  0000 C CNN
F 2 "" H 5250 5200 50  0000 C CNN
F 3 "" H 5250 5200 50  0000 C CNN
	1    5250 5200
	1    0    0    -1  
$EndComp
Wire Wire Line
	5250 5200 5250 5250
Wire Wire Line
	5250 5550 5250 5600
$Comp
L R R4
U 1 1
P 4600 6750
F 0 "R4" V 4680 6750 50  0000 C CNN
F 1 "R" V 4600 6750 50  0000 C CNN
F 2 "" V 4530 6750 50  0000 C CNN
F 3 "" H 4600 6750 50  0000 C CNN
	1    4600 6750
	1    0    0    -1  
$EndComp
Connection ~ 4600 6550
$Comp
L GNDREF #PWR?
U 1 1
P 4600 6950
F 0 "#PWR?" H 4600 6700 50  0001 C CNN
F 1 "GNDREF" H 4600 6800 50  0001 C CNN
F 2 "" H 4600 6950 50  0000 C CNN
F 3 "" H 4600 6950 50  0000 C CNN
	1    4600 6950
	1    0    0    -1  
$EndComp
Wire Wire Line
	4600 6950 4600 6900
$Comp
L GNDREF #PWR?
U 1 1
P 5250 6950
F 0 "#PWR?" H 5250 6700 50  0001 C CNN
F 1 "GNDREF" H 5250 6800 50  0001 C CNN
F 2 "" H 5250 6950 50  0000 C CNN
F 3 "" H 5250 6950 50  0000 C CNN
	1    5250 6950
	1    0    0    -1  
$EndComp
Wire Wire Line
	5250 6700 5250 6950
Text GLabel 5550 6300 2    60   Input ~ 0
6Y
Wire Wire Line
	5550 6300 5250 6300
Connection ~ 5250 6300
$Comp
L NOT U?
U 1 1
P 8000 2350
F 0 "U?" H 8020 2170 60  0001 C CNN
F 1 "NOT" H 8010 2250 60  0001 C CNN
F 2 "" H 8000 2350 60  0001 C CNN
F 3 "" H 8000 2350 60  0001 C CNN
	1    8000 2350
	1    0    0    -1  
$EndComp
Text GLabel 7850 2200 0    60   Input ~ 0
1A
Wire Wire Line
	7850 2200 7950 2200
Text GLabel 8450 2200 2    60   Input ~ 0
1Y
Wire Wire Line
	8250 2200 8450 2200
$Comp
L NOT U?
U 1 1
P 8000 2600
F 0 "U?" H 8020 2420 60  0001 C CNN
F 1 "NOT" H 8010 2500 60  0001 C CNN
F 2 "" H 8000 2600 60  0001 C CNN
F 3 "" H 8000 2600 60  0001 C CNN
	1    8000 2600
	1    0    0    -1  
$EndComp
Text GLabel 7850 2450 0    60   Input ~ 0
2A
Wire Wire Line
	7850 2450 7950 2450
Text GLabel 8450 2450 2    60   Input ~ 0
2Y
Wire Wire Line
	8250 2450 8450 2450
$Comp
L NOT U?
U 1 1
P 8000 2850
F 0 "U?" H 8020 2670 60  0001 C CNN
F 1 "NOT" H 8010 2750 60  0001 C CNN
F 2 "" H 8000 2850 60  0001 C CNN
F 3 "" H 8000 2850 60  0001 C CNN
	1    8000 2850
	1    0    0    -1  
$EndComp
Text GLabel 7850 2700 0    60   Input ~ 0
3A
Wire Wire Line
	7850 2700 7950 2700
Text GLabel 8450 2700 2    60   Input ~ 0
3Y
Wire Wire Line
	8250 2700 8450 2700
$Comp
L NOT U?
U 1 1
P 8000 3100
F 0 "U?" H 8020 2920 60  0001 C CNN
F 1 "NOT" H 8010 3000 60  0001 C CNN
F 2 "" H 8000 3100 60  0001 C CNN
F 3 "" H 8000 3100 60  0001 C CNN
	1    8000 3100
	1    0    0    -1  
$EndComp
Text GLabel 7850 2950 0    60   Input ~ 0
4A
Wire Wire Line
	7850 2950 7950 2950
Text GLabel 8450 2950 2    60   Input ~ 0
4Y
Wire Wire Line
	8250 2950 8450 2950
$Comp
L NOT U?
U 1 1
P 8000 3350
F 0 "U?" H 8020 3170 60  0001 C CNN
F 1 "NOT" H 8010 3250 60  0001 C CNN
F 2 "" H 8000 3350 60  0001 C CNN
F 3 "" H 8000 3350 60  0001 C CNN
	1    8000 3350
	1    0    0    -1  
$EndComp
Text GLabel 7850 3200 0    60   Input ~ 0
5A
Wire Wire Line
	7850 3200 7950 3200
Text GLabel 8450 3200 2    60   Input ~ 0
5Y
Wire Wire Line
	8250 3200 8450 3200
$Comp
L NOT U?
U 1 1
P 8000 3600
F 0 "U?" H 8020 3420 60  0001 C CNN
F 1 "NOT" H 8010 3500 60  0001 C CNN
F 2 "" H 8000 3600 60  0001 C CNN
F 3 "" H 8000 3600 60  0001 C CNN
	1    8000 3600
	1    0    0    -1  
$EndComp
Text GLabel 7850 3450 0    60   Input ~ 0
6A
Wire Wire Line
	7850 3450 7950 3450
Text GLabel 8450 3450 2    60   Input ~ 0
6Y
Wire Wire Line
	8250 3450 8450 3450
Text Notes 7750 1900 0    60   ~ 0
Logical equivalent
$EndSCHEMATC
